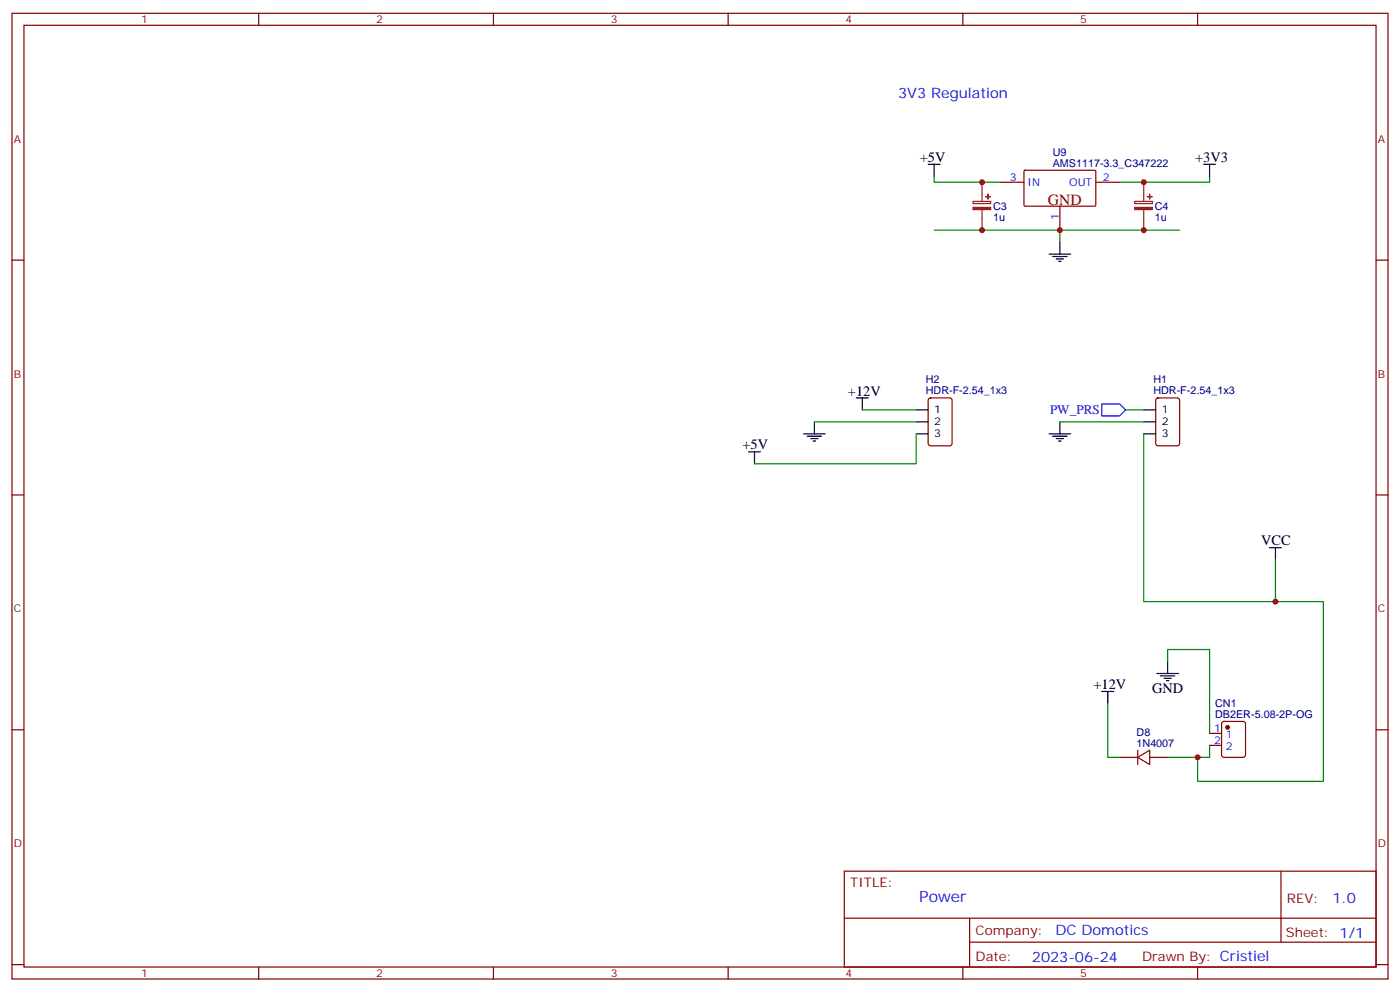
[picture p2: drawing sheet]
<svg xmlns="http://www.w3.org/2000/svg" width="412mm" height="292mm" viewBox="0 0 412 292" stroke-linecap="round" stroke-linejoin="round" font-family="sans-serif">
<g fill="none" stroke="#870000" stroke-width=".35">
<path d="M3.5 3.9h405.4v284.4h-405.4zM7.1 7.4h398.2v277.3h-398.2zM76.2 3.9v3.5M145.3 3.9v3.5M214.5 3.9v3.5M283.6 3.9v3.5M352.8 3.9v3.5M294.6 53.7h7M301.7 50.3l.3-.2 20.6 .1 .2 .3-.1 10-.3 .2h-20.6l-.2-.3zM322.8 53.7h7M3.5 76.6h3.6M312.2 60.7v7.1"/>
<path d="M405.3 76.6h3.6M273.6 117.4l.5-.2h5.7l.6 .4 .1 13-.5 .6-5.9 .1-.6-.5-.1-12.9zM340.7 117.4l.4-.2h5.7l.6 .4 .1 13-.5 .6-5.9 .1-.6-.5-.1-12.9zM3.5 145.7h3.6M405.3 145.7h3.6M3.5 214.9h3.6M356.3 215.9h3.5M356.3 219.5h3.5M360.1 212.6l.4-.2h5.7l.6 .4 .1 9.5-.5 .6-5.9 .1-.6-.5-.1-9.4zM405.3 214.9h3.6M329.8 223h5.3M335.1 223l3.6-2.1v4.2z"/>
<path d="M335.1 220.9v4.2M338.7 223h5.3M248.7 256.5h156.6v28.2h-156.6zM377.3 256.5v20.9M248.7 270.4h156.5M285.6 277.4h119.6M285.6 270.4v14.1M3.5 284h3.6M76.2 284.7v3.6M145.3 284.7v3.6M214.5 284.7v3.6M283.6 284.7v3.6"/>
<path d="M352.8 284.7v3.6M405.3 284h3.6"/>
</g>
<path d="M286.6 59.3h5.2v.6h-5.2zM289.3 53.7v5.6M334.3 59.3h5.1v.6h-5.1zM336.9 53.7v5.6M289.3 61.8v6M336.9 61.8v6" fill="none" stroke="#8c2424" stroke-width=".35"/>
<g fill="#8c2424" stroke="#8c2424" stroke-width=".35">
<path d="M334.3 61.1h5.1v.6h-5.1z"/>
<path d="M338 57.9h1.4z"/>
<path d="M338.6 57.2l.1 1.4z"/>
<path d="M286.6 61.1h5.2v.6h-5.2z"/>
<path d="M290.3 57.9h1.4z"/>
<path d="M291 57.2v1.4z"/>
</g>
<g fill="none" stroke="#008700" stroke-width=".35">
<path d="M275.2 51.9v1.8h19.4M356.3 51.9v1.8h-26.5M275.2 67.8h37v3.5M312.2 67.8h35.3M239.9 124.2h30M254 120.7h15.9M269.9 127.7v8.9h-47.7M312.2 124.2h24.7M331.6 120.7h5.3M336.9 127.7v49.4h52.9v52.9h-37v-7M375.7 164.8v12.3M344 194.8v-3.6h12.3v24.7"/>
<path d="M326.3 207.1v15.9h3.5M356.3 219.5v3.5h-12.3"/>
</g>
<g fill="none" stroke="#000" stroke-width=".35">
<path d="M273.4 48.4h3.5M275.2 48.4v3.5M354.5 48.4h3.6M356.3 48.4v3.5M309 74.8h6.4M310.1 75.5h4.2M311.1 76.2h2.2M311.9 76.9h.7M312.2 71.3v3.5M252.2 117.2h3.6M254 117.2v3.5M220.5 133h3.5"/>
<path d="M222.2 133v3.6M236.7 127.7h6.4M237.8 128.4h4.2M238.8 129.2h2.1M239.5 129.9h.7M239.9 124.2v3.5M269.9 127.7h3.5M269.9 120.7h3.5M269.9 124.2h3.5M309 127.7h6.4M310.1 128.4h4.2M311.1 129.2h2.2"/>
<path d="M311.9 129.9h.7M312.2 124.2v3.5M336.9 127.7h3.5M336.9 120.7h3.5M336.9 124.2h3.5M373.9 161.3h3.6M375.7 161.3v3.5M340.8 198.3h6.3M341.8 199h4.3M342.9 199.7h2.1M344 194.8v3.5M324.6 203.6h3.5"/>
<path d="M326.3 203.6v3.5M343.6 200.4h.7"/>
</g>
<circle cx="361.6" cy="214.2" r=".53" fill="#870000" stroke="#870000" stroke-width=".35"/>
<path d="M324.6 118.9h5.2l1.8 1.8-1.8 1.7h-5.2z" fill="none" stroke="#00f" stroke-width=".35"/>
<g fill="#c00">
<circle cx="336.9" cy="67.8" r=".88"/>
<circle cx="336.9" cy="53.7" r=".88"/>
<circle cx="289.3" cy="67.8" r=".88"/>
<circle cx="289.3" cy="53.7" r=".88"/>
<circle cx="312.2" cy="67.8" r=".88"/>
<circle cx="352.8" cy="223" r=".88"/>
<circle cx="375.7" cy="177.1" r=".88"/>
</g>
<text font-size="4.6" fill="#800" x="308.7" y="60.3">GND</text>
<text font-size="4.6" fill="#00f" x="270.8" y="265.5">Power</text>
<g font-size="4.2" fill="#00f">
<text x="264.6" y="29">3V3 Regulation</text>
<text x="392.5" y="265.8">1.0</text>
<text x="310.9" y="275.3">DC Domotics</text>
<text x="304" y="283.1">2023-06-24</text>
</g>
<g font-size="4.2">
<text x="270.9" y="47.7">+5V</text>
<text x="352.1" y="47.7">+3V3</text>
<text x="249.8" y="116.5">+12V</text>
<text x="218.7" y="132.3">+5V</text>
<text x="371.5" y="160.5">VCC</text>
<text x="322.1" y="202.9">+12V</text>
<text x="339.4" y="203.9">GND</text>
</g>
<text font-size="3.9" fill="#00f" x="309.3" y="121.9">PW_PRS</text>
<g font-size="3.9" fill="#800">
<text x="250.5" y="261.1">TITLE:</text>
<text x="379.1" y="265.8">REV:</text>
<text x="287.4" y="275.3">Company:</text>
<text x="378.7" y="275.9">Sheet: 1/1</text>
<text x="287.4" y="283">Date:</text>
<text x="336.4" y="283.1">Drawn By: Cristiel</text>
</g>
<g font-size="3.2" fill="#800">
<text x="41.6" y="6.9">1</text>
<text x="110.8" y="6.9">2</text>
<text x="179.9" y="6.9">3</text>
<text x="249.1" y="6.9">4</text>
<text x="318.2" y="6.9">5</text>
<text x="4.1" y="42">A</text>
<text x="405.9" y="42">A</text>
<text x="4.1" y="111.2">B</text>
<text x="405.9" y="111.2">B</text>
<text x="4.1" y="180.3">C</text>
<text x="405.9" y="180.3">C</text>
<text x="4.1" y="249.4">D</text>
<text x="405.9" y="249.4">D</text>
<text x="41.6" y="287.7">1</text>
<text x="110.8" y="287.7">2</text>
<text x="179.9" y="287.7">3</text>
<text x="249.1" y="287.7">4</text>
<text x="318.2" y="287.7">5</text>
</g>
<g font-size="3.2" fill="#000080">
<text x="310.1" y="46">U9</text>
<text x="310.1" y="49.1">AMS1117-3.3_C347222</text>
<text x="292.5" y="65">1u</text>
<text x="292.5" y="61.8">C3</text>
<text x="340.1" y="65">1u</text>
<text x="340.2" y="61.8">C4</text>
<text x="272.7" y="112.9">H2</text>
<text x="339.7" y="112.9">H1</text>
<text x="272.7" y="116.1">HDR-F-2.54_1x3</text>
<text x="339.7" y="116.1">HDR-F-2.54_1x3</text>
<text x="358" y="208.2">CN1</text>
<text x="358" y="211.3">DB2ER-5.08-2P-OG</text>
<text x="334.8" y="219.8">1N4007</text>
<text x="334.8" y="216.7">D8</text>
</g>
<g font-size="3.2" fill="#00f">
<text x="297.5" y="53.3">3</text>
<text x="324.9" y="53.3">2</text>
<text x="302.7" y="54.7">IN</text>
<text x="315" y="54.7">OUT</text>
<text x="311.9" y="64.8" transform="rotate(-90 311.9 64.8)">1</text>
<text x="357.6" y="215.6">1</text>
<text x="357.6" y="219.1">2</text>
<text x="361.1" y="217.3">1</text>
<text x="361.1" y="220.9">2</text>
</g>
<g font-size="3.2">
<text x="275.2" y="121.7">1</text>
<text x="275.2" y="125.3">2</text>
<text x="342.2" y="121.7">1</text>
<text x="342.2" y="125.3">2</text>
<text x="275.2" y="128.8">3</text>
<text x="342.2" y="128.8">3</text>
</g>
</svg>
